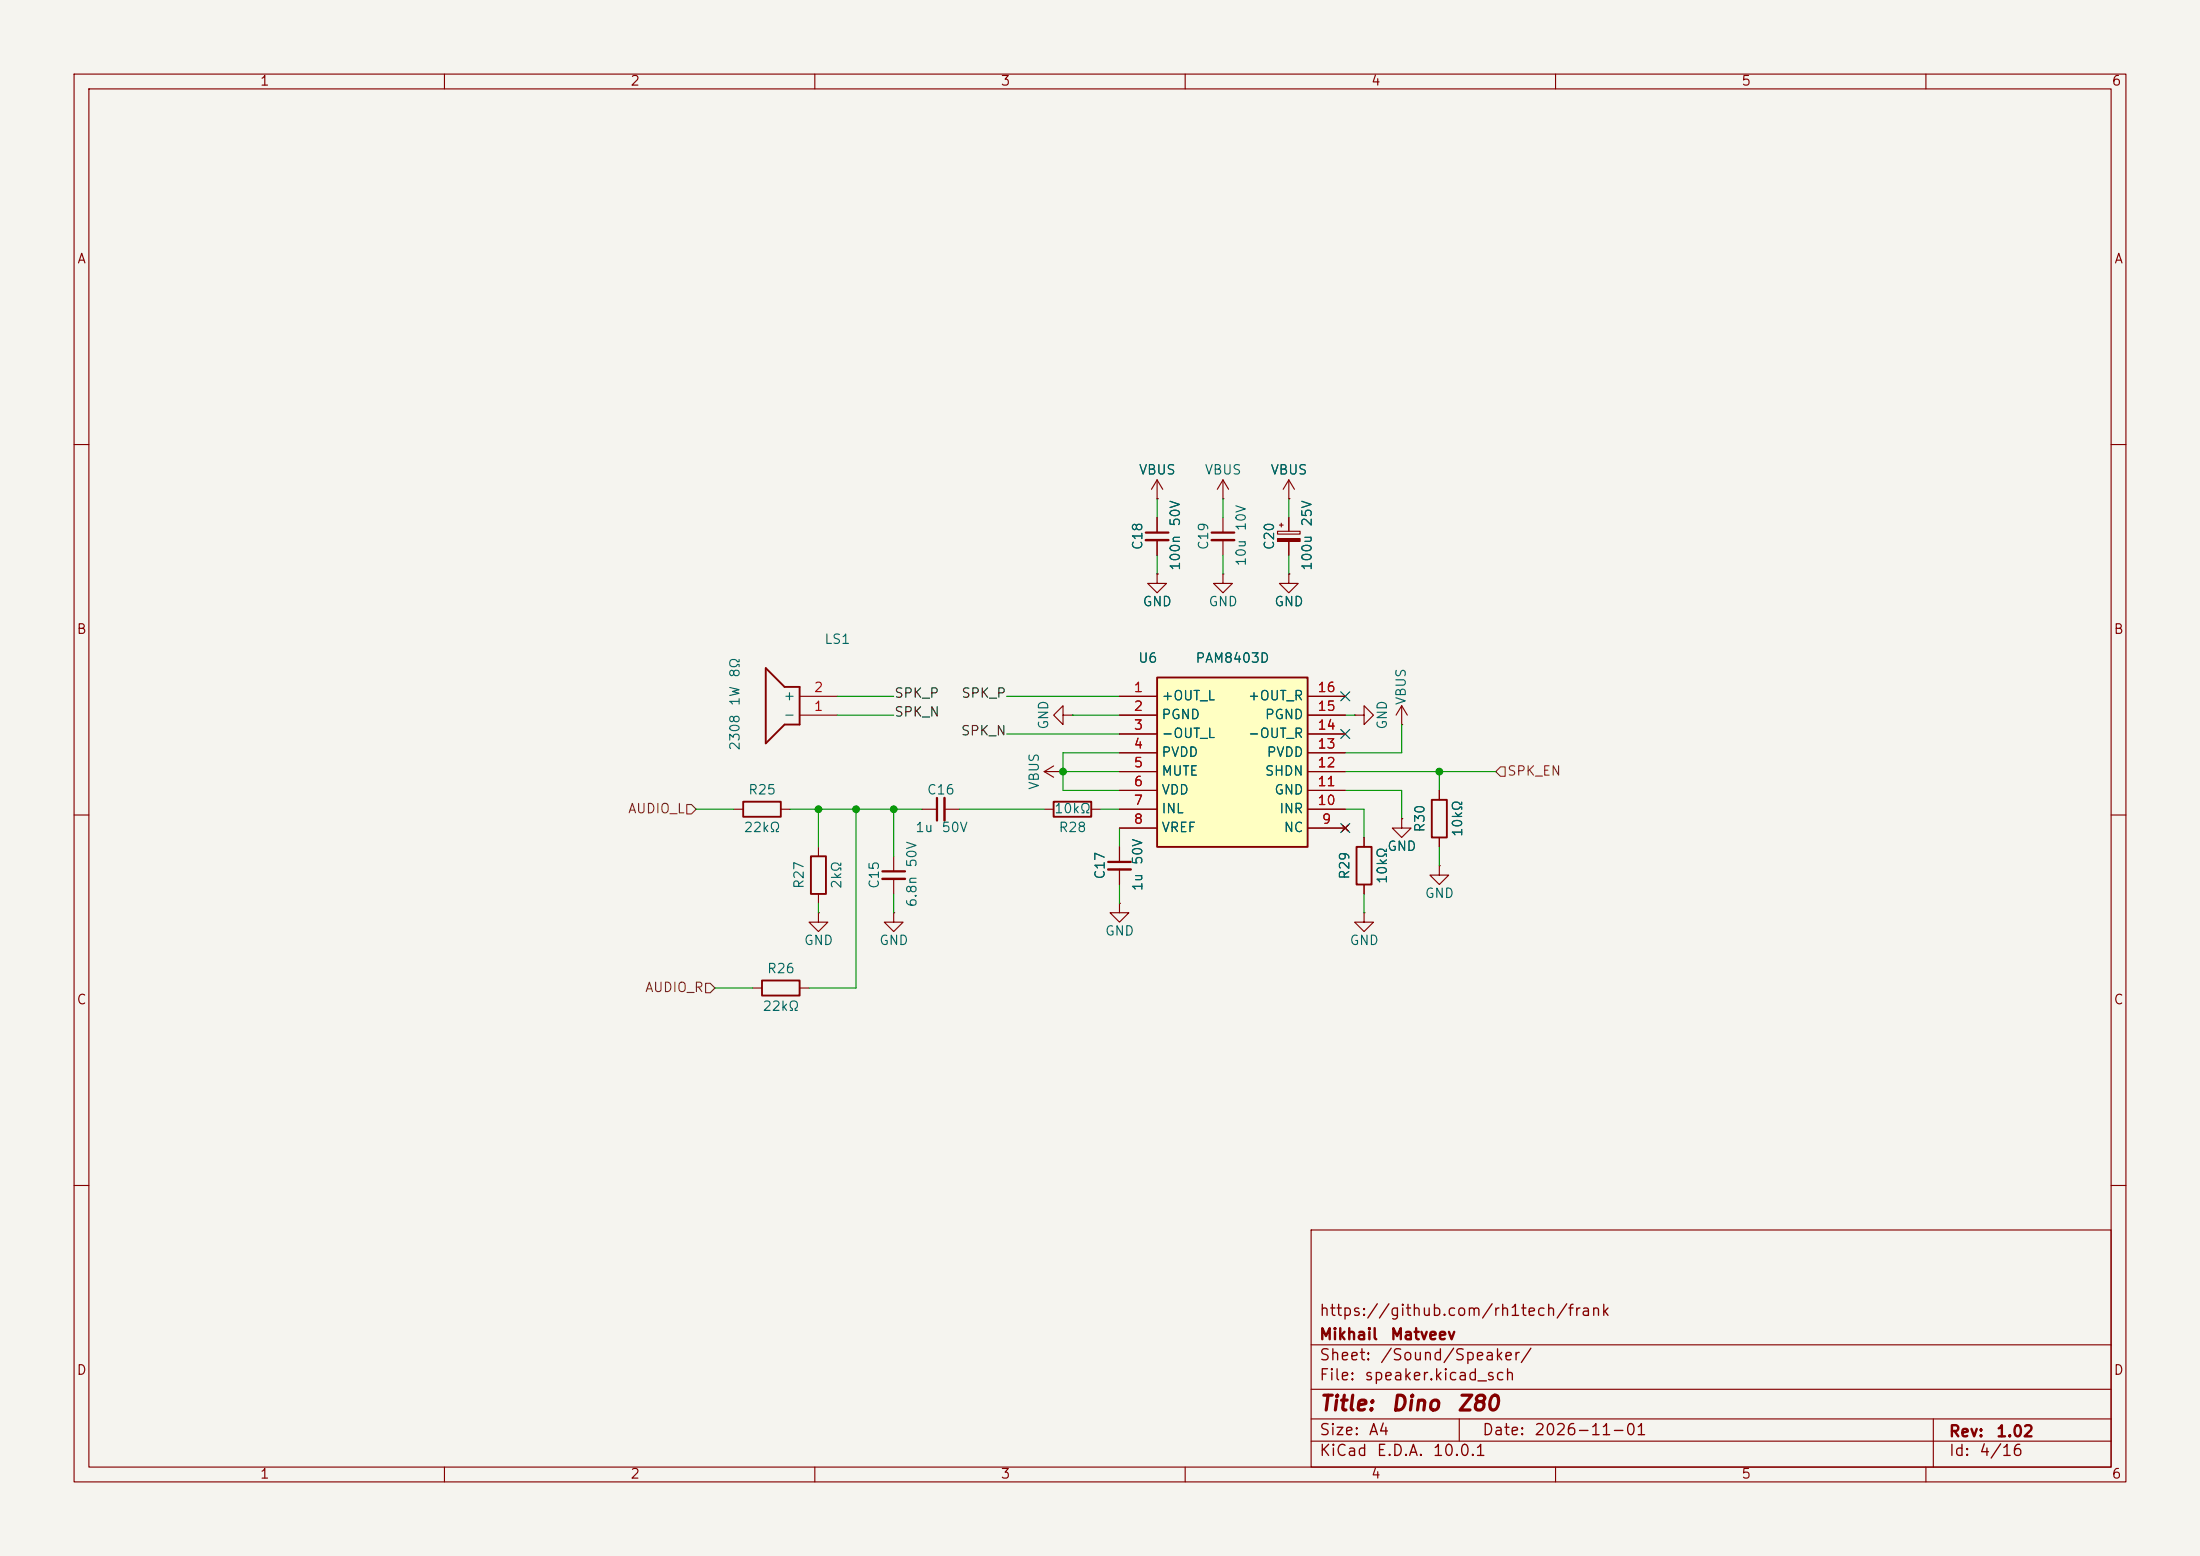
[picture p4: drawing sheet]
<svg xmlns="http://www.w3.org/2000/svg" width="297mm" height="210mm" viewBox="0 0 297 210" stroke-linecap="round" stroke-linejoin="round" font-family="sans-serif">
<path d="M0 0h297v210h-297z" fill="#f5f4ef" stroke="#f5f4ef" stroke-width=".14"/>
<g fill="none" stroke="#840000" stroke-width=".15">
<path d="M10 10h277v190h-277zM12 12h273v186h-273zM60 10v2M110 10v2M160 10v2M210 10v2M260 10v2M10 60h2M156.2 77.5v1.2h1.3l-1.3 1.3-1.3-1.3h1.3M156.2 77.5h.1M165.1 77.5v1.2h1.3l-1.3 1.3-1.3-1.3h1.3M165.1 77.5h.1"/>
<path d="M165.1 69.9v2M165.1 72.9v2M285 60h2M182.9 96.5h1.2v1.3l1.3-1.3-1.3-1.2v1.2M182.9 96.5h.1M189.2 97.8h.1M189.2 95.3l-.7 1.2M189.2 95.3l.8 1.2M189.2 95.3v2.5M10 110h2M189.2 110.5v1.3h1.3l-1.3 1.2-1.2-1.2h1.2M189.2 110.5h.1"/>
<path d="M194.3 106.7v1.3M194.3 113v1.3M285 110h2M101.6 133.4h1.3M107.9 133.4h1.3M10 160h2M177 166h108v32h-108zM285 160h2M60 198v2M110 198v2M160 198v2M177 194.5h108"/>
<path d="M177 191.5h108M177 187.5h108M177 181.5h108M197 191.5v3M210 198v2M260 198v2M261 191.5v6.5"/>
</g>
<path d="M193.3 108h2v5h-2zM102.9 132.3h5v2.1h-5z" fill="none" stroke="#840000" stroke-width=".25"/>
<path d="M163.6 71.9h3" fill="none" stroke="#840000" stroke-width=".3"/>
<path d="M163.6 72.9h3" fill="none" stroke="#840000" stroke-width=".33"/>
<path d="M156.2 91.4h20.3v22.9h-20.3z" fill="#ffffc2"/>
<path d="M103.4 90.2l2.5 2.5h2v5.1h-2l-2.5 2.5zM156.2 91.4h20.3v22.9h-20.3zM100.3 108.2h5.1v2h-5.1zM109.5 115.6h2v5.1h-2zM142.2 108.2h5.1v2h-5.1zM183.1 114.3h2.1v5.1h-2.1z" fill="none" stroke="#840000" stroke-width=".25"/>
<g fill="none" stroke="#840000" stroke-width=".15">
<path d="M156.2 67.3h.1M156.2 77.5h.1M156.2 64.8v2.5M156.2 69.9v2M156.2 72.9v2M156.2 64.8l-.8 1.2M156.2 64.8l.8 1.2M165.1 67.3h.1M165.1 64.8l-.8 1.2M165.1 64.8l.8 1.2M165.1 64.8v2.5M172.5 71.7h3v.4h-3z"/>
<path d="M172.7 70.9h.5M173 70.6v.5M174 67.3h.1M174 77.5v1.2h1.3l-1.3 1.3-1.3-1.3h1.3M174 77.5h.1M174 64.8l-.8 1.2M174 64.8l.8 1.2M174 64.8v2.5M174 69.9v1.8M174 73.1v1.8M107.9 94h5.1M107.9 96.5h5.1"/>
<path d="M143.5 96.5v-1.2l-1.3 1.2 1.3 1.3v-1.3h1.3M144.8 96.5h.1M151.1 94h5.1M151.1 96.5h5.1M151.1 99.1h5.1M176.5 94h5.1M176.5 96.5h5.1M176.5 99.1h5.1M99.1 109.2h1.2M105.4 109.2h1.3M110.5 114.3v1.3M120.6 115.6v2"/>
<path d="M120.6 118.6v2.1M124.5 109.2h2M127.5 109.2h2M141 104.1h2.5M141 109.2h1.2M141 104.1l1.2 .8M142.2 103.4l-1.2 .7M143.5 104.1h.1M147.3 109.2h1.3M151.1 101.6h5.1M151.1 104.1h5.1M151.1 106.7h5.1"/>
<path d="M151.1 109.2h5.1M151.1 111.8h5.1M151.1 114.3v2M151.1 117.3v2.1M176.5 101.6h5.1M176.5 104.1h5.1M176.5 106.7h5.1M176.5 109.2h5.1M176.5 111.8h5.1M181.2 111.4l.8 .7M182 111.4l-.8 .7M184.1 113v1.3"/>
<path d="M184.1 119.4v1.3M189.2 110.5h.1M194.3 116.8v1.3h1.3l-1.3 1.3-1.3-1.3h1.3M194.3 116.8h.1M194.3 106.7v1.3M194.3 113v1.3M110.5 123.2v1.3h1.3l-1.3 1.2-1.3-1.2h1.3M110.5 123.2h.1M110.5 120.7v1.2M120.6 123.2v1.3h1.3l-1.3 1.2-1.2-1.2h1.2M120.6 123.2h.1M151.1 121.9v1.3h1.3l-1.3 1.3-1.2-1.3h1.2"/>
<path d="M151.1 121.9h.1M184.1 123.2v1.3h1.3l-1.3 1.2-1.2-1.2h1.2M184.1 123.2h.1"/>
</g>
<path d="M172.5 72.7h3v.4h-3z" fill="#840000" stroke="#840000" stroke-width=".15"/>
<path d="M154.7 71.9h3M119.1 117.6h3.1M126.5 107.7v3M149.6 116.3h3.1" fill="none" stroke="#840000" stroke-width=".3"/>
<path d="M154.7 72.9h3M119.1 118.6h3.1M127.5 107.7v3M149.6 117.3h3.1" fill="none" stroke="#840000" stroke-width=".33"/>
<path d="M92.7 108.6h.6l.7 .6-.7 .7h-.6zM202.6 103.5h.6v1.3h-.6l-.7-.7zM95.2 132.7h.7l.6 .7-.6 .6h-.7z" fill="none" stroke="#725600" stroke-width=".15"/>
<g fill="none" stroke="#009600" stroke-width=".15">
<path d="M156.2 67.3v2.6M156.2 74.9v2.6M165.1 67.3v2.6M165.1 74.9v2.6M174 67.3v2.6M174 74.9v2.6M113 94h7.6M113 96.5h7.6M135.9 99.1h15.2M135.9 94h15.2M144.8 96.5h6.3M181.6 96.5h1.3"/>
<path d="M189.2 97.8v3.8h-7.6M94 109.2h5.1M106.7 109.2h17.8M110.5 109.2v5.1M115.6 109.2v24.2h-6.4M120.6 109.2v6.4M129.5 109.2h11.5M143.5 104.1h7.6M148.6 109.2h2.5M151.1 101.6h-7.6v5.1h7.6M151.1 111.8v2.5M151.1 119.4v2.5"/>
<path d="M181.6 109.2h2.5v3.8M181.6 104.1h20.3M181.6 106.7h7.6v3.8M194.3 104.1v2.6M194.3 114.3v2.5M96.5 133.4h5.1M110.5 121.9v1.3M120.6 120.7v2.5M184.1 120.7v2.5"/>
</g>
<path d="M181 98.5l1.2 1.2M181 93.4l1.2 1.2M182.2 98.5l-1.2 1.2M182.2 93.4l-1.2 1.2M181 111.2l1.2 1.2M182.2 111.2l-1.2 1.2" fill="none" stroke="#000084" stroke-width=".15"/>
<g fill="#009600" stroke="#009600" stroke-width=".14">
<circle cx="194.3" cy="104.1" r=".46"/>
<circle cx="143.5" cy="104.1" r=".46"/>
<circle cx="115.6" cy="109.2" r=".46"/>
<circle cx="120.6" cy="109.2" r=".46"/>
<circle cx="110.5" cy="109.2" r=".46"/>
</g>
<g font-size="2" fill="#840000">
<text x="178" y="190.9">Title:</text>
<text x="187.7" y="190.9">Dino</text>
<text x="196.6" y="190.9">Z80</text>
</g>
<g font-size="1.5" fill="#840000">
<text x="178" y="178">https://github.com/rh1tech/frank</text>
<text x="178" y="184">Sheet:</text>
<text x="178" y="181.2">Mikhail</text>
<text x="186.2" y="184">/Sound/Speaker/</text>
<text x="187.6" y="181.2">Matveev</text>
<text x="178" y="186.7">File:</text>
<text x="184.1" y="186.7">speaker.kicad_sch</text>
<text x="178" y="196.9">KiCad</text>
<text x="178" y="194.1">Size:</text>
<text x="184.7" y="194.1">A4</text>
<text x="185.7" y="196.9">E.D.A.</text>
<text x="193.3" y="196.9">10.0.1</text>
<text x="200" y="194.1">Date:</text>
<text x="207" y="194.1">2026-11-01</text>
<text x="263" y="194.3">Rev:</text>
<text x="263" y="196.9">Id:</text>
<text x="267.1" y="196.9">4/16</text>
<text x="269.4" y="194.3">1.02</text>
</g>
<g font-size="1.3" fill="#840000">
<text x="35" y="11.9">1</text>
<text x="85" y="11.9">2</text>
<text x="135" y="11.9">3</text>
<text x="185" y="11.9">4</text>
<text x="235" y="11.9">5</text>
<text x="285" y="11.9">6</text>
<text x="10.3" y="35.9">A</text>
<text x="285.3" y="35.9">A</text>
<text x="10.3" y="85.9">B</text>
<text x="285.3" y="85.9">B</text>
<text x="10.3" y="135.9">C</text>
<text x="285.3" y="135.9">C</text>
<text x="10.3" y="185.9">D</text>
<text x="285.3" y="185.9">D</text>
<text x="35" y="199.9">1</text>
<text x="85" y="199.9">2</text>
<text x="135" y="199.9">3</text>
<text x="185" y="199.9">4</text>
<text x="235" y="199.9">5</text>
<text x="285" y="199.9">6</text>
</g>
<g font-size="1.3" fill="#006464">
<text x="153.7" y="64.4">VBUS</text>
<text x="162.5" y="64.4">VBUS</text>
<text x="171.4" y="64.4">VBUS</text>
<text x="159.6" y="71.2" transform="rotate(-90 159.6 71.2)">50V</text>
<text x="168.5" y="71.8" transform="rotate(-90 168.5 71.8)">10V</text>
<text x="177.4" y="71.2" transform="rotate(-90 177.4 71.2)">25V</text>
<text x="154.5" y="74.3" transform="rotate(-90 154.5 74.3)">C18</text>
<text x="159.6" y="77.1" transform="rotate(-90 159.6 77.1)">100n</text>
<text x="163.4" y="74.3" transform="rotate(-90 163.4 74.3)">C19</text>
<text x="168.5" y="76.5" transform="rotate(-90 168.5 76.5)">10u</text>
<text x="172.3" y="74.3" transform="rotate(-90 172.3 74.3)">C20</text>
<text x="177.4" y="77.1" transform="rotate(-90 177.4 77.1)">100u</text>
<text x="154.2" y="82.1">GND</text>
<text x="163.1" y="82.1">GND</text>
<text x="172" y="82.1">GND</text>
<text x="111.2" y="87.2">LS1</text>
<text x="153.6" y="89.8">U6</text>
<text x="161.3" y="89.8">PAM8403D</text>
<text x="100.2" y="95.4" transform="rotate(-90 100.2 95.4)">1W</text>
<text x="100.2" y="91.6" transform="rotate(-90 100.2 91.6)">8Ω</text>
<text x="105.7" y="94.8">+</text>
<text x="156.7" y="94.8">+OUT_L</text>
<text x="168.4" y="94.8">+OUT_R</text>
<text x="190.1" y="95.3" transform="rotate(-90 190.1 95.3)">VBUS</text>
<text x="100.2" y="101.4" transform="rotate(-90 100.2 101.4)">2308</text>
<text x="105.7" y="97.4">-</text>
<text x="141.8" y="98.6" transform="rotate(-90 141.8 98.6)">GND</text>
<text x="156.7" y="97.4">PGND</text>
<text x="156.7" y="99.9">-OUT_L</text>
<text x="168.4" y="99.9">-OUT_R</text>
<text x="170.7" y="97.4">PGND</text>
<text x="187.6" y="98.6" transform="rotate(-90 187.6 98.6)">GND</text>
<text x="100.9" y="107.5">R25</text>
<text x="125.1" y="107.5">C16</text>
<text x="140.6" y="106.7" transform="rotate(-90 140.6 106.7)">VBUS</text>
<text x="156.7" y="102.5">PVDD</text>
<text x="156.7" y="105">MUTE</text>
<text x="156.7" y="107.5">VDD</text>
<text x="170.7" y="105">SHDN</text>
<text x="170.9" y="102.5">PVDD</text>
<text x="171.9" y="107.5">GND</text>
<text x="100.3" y="112.6">22kΩ</text>
<text x="123.5" y="112.6">1u</text>
<text x="127" y="112.6">50V</text>
<text x="142.2" y="110.1">10kΩ</text>
<text x="142.8" y="112.6">R28</text>
<text x="156.7" y="110.1">INL</text>
<text x="156.7" y="112.6">VREF</text>
<text x="172.6" y="110.1">INR</text>
<text x="173.2" y="112.6">NC</text>
<text x="192.6" y="112.4" transform="rotate(-90 192.6 112.4)">R30</text>
<text x="197.7" y="113" transform="rotate(-90 197.7 113)">10kΩ</text>
<text x="124.1" y="117.2" transform="rotate(-90 124.1 117.2)">50V</text>
<text x="149.5" y="118.8" transform="rotate(-90 149.5 118.8)">C17</text>
<text x="154.5" y="116.8" transform="rotate(-90 154.5 116.8)">50V</text>
<text x="182.5" y="118.8" transform="rotate(-90 182.5 118.8)">R29</text>
<text x="187.2" y="115.2">GND</text>
<text x="187.6" y="119.4" transform="rotate(-90 187.6 119.4)">10kΩ</text>
<text x="108.8" y="120.1" transform="rotate(-90 108.8 120.1)">R27</text>
<text x="113.9" y="120.1" transform="rotate(-90 113.9 120.1)">2kΩ</text>
<text x="119" y="120.1" transform="rotate(-90 119 120.1)">C15</text>
<text x="124.1" y="122.5" transform="rotate(-90 124.1 122.5)">6.8n</text>
<text x="154.5" y="120.4" transform="rotate(-90 154.5 120.4)">1u</text>
<text x="192.3" y="121.5">GND</text>
<text x="103.5" y="131.7">R26</text>
<text x="108.5" y="127.9">GND</text>
<text x="118.6" y="127.9">GND</text>
<text x="149.1" y="126.6">GND</text>
<text x="182.1" y="127.9">GND</text>
<text x="102.9" y="136.8">22kΩ</text>
</g>
<g font-size="1.3" fill="#a90000">
<text x="109.8" y="93.7">2</text>
<text x="153" y="93.7">1</text>
<text x="177.8" y="93.7">16</text>
<text x="109.8" y="96.3">1</text>
<text x="153" y="96.3">2</text>
<text x="153" y="98.8">3</text>
<text x="153" y="101.3">4</text>
<text x="177.8" y="101.3">13</text>
<text x="177.8" y="98.8">14</text>
<text x="177.8" y="96.3">15</text>
<text x="153" y="103.9">5</text>
<text x="153" y="106.4">6</text>
<text x="177.8" y="106.4">11</text>
<text x="177.8" y="103.9">12</text>
<text x="153" y="109">7</text>
<text x="153" y="111.5">8</text>
<text x="177.8" y="109">10</text>
<text x="178.4" y="111.5">9</text>
</g>
<g font-size="1.3" fill="#0f0f0f">
<text x="120.6" y="94.5">SPK_P</text>
<text x="129.7" y="94.5">SPK_P</text>
<text x="120.6" y="97">SPK_N</text>
<text x="129.6" y="99.6">SPK_N</text>
</g>
<g font-size="1.3" fill="#725600">
<text x="203.4" y="105">SPK_EN</text>
<text x="84.7" y="110.1">AUDIO_L</text>
<text x="87" y="134.2">AUDIO_R</text>
</g>
</svg>
